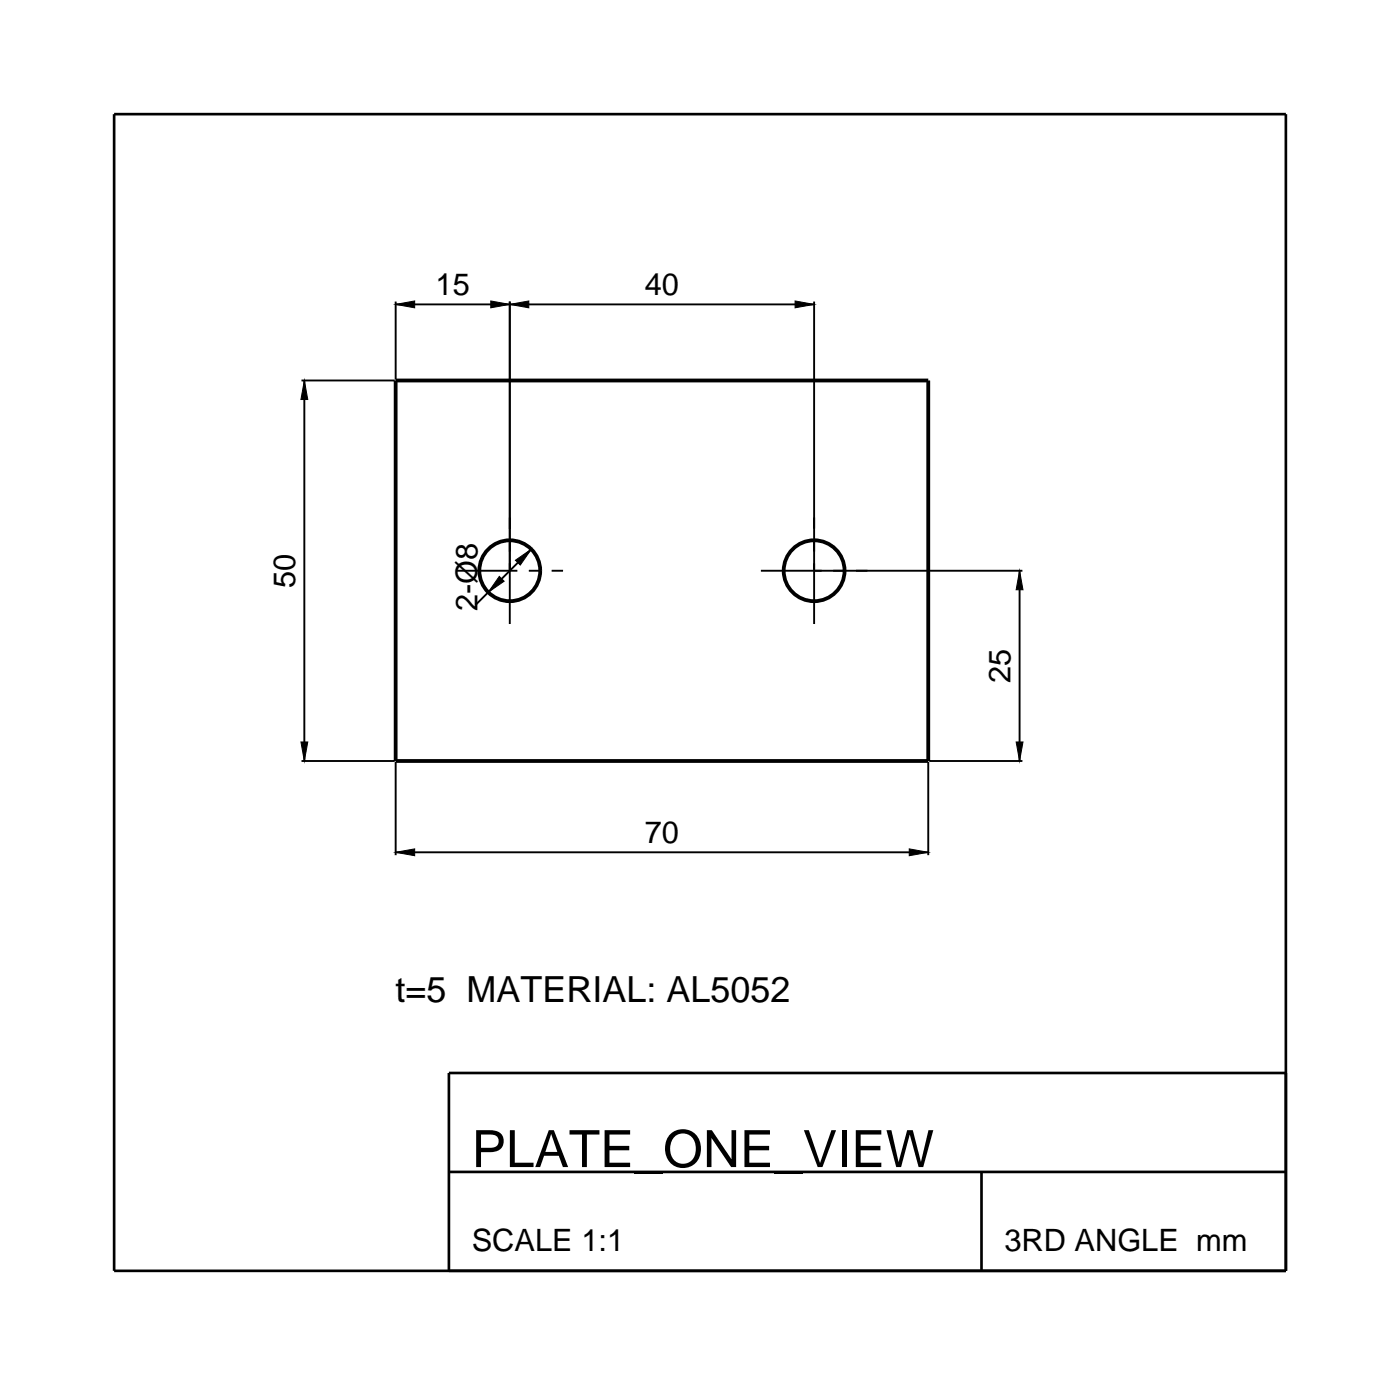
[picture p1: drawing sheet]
<svg xmlns="http://www.w3.org/2000/svg" width="184mm" height="182mm" viewBox="0 0 184 182" stroke-linecap="round" stroke-linejoin="round" font-family="sans-serif">
<g fill="none" stroke="#000" stroke-width=".5">
<path d="M52 50h70v50h-70z"/>
<circle cx="67" cy="75" r="4"/>
<circle cx="107" cy="75" r="4"/>
</g>
<g fill="none" stroke="#000" stroke-width=".25">
<path d="M52 39.6v10.3M67 39.6v42.4M107 39.6v42.4M39.6 50h12.3M40 50v50M52 40h55M60 75h8M69.5 75h1.5M69.8 72.2l-7.3 7.3M72.5 75h1.5M100 75h34.4M134 75v25"/>
<path d="M39.6 100h12.3M52 100.1v12.3M52 112h70M122 100.1v12.3M122.1 100h12.3"/>
</g>
<path d="M40 50l.5 2.5h-.9zM52 40l2.5-.5v.9zM64.5 39.5l2.5 .5-2.5 .4zM67 40l2.5-.5v.9zM104.5 39.5l2.5 .5-2.5 .4zM65.6 75.7l.7 .7-2.1 1.4zM67.7 73.6l2.1-1.4-1.4 2.1zM134 75l.4 2.5h-.9zM39.6 97.5h.9l-.5 2.5zM52 112l2.5-.5v1zM119.5 111.5l2.5 .5-2.5 .5zM133.5 97.5h.9l-.4 2.5z" fill="#000" stroke="#000" stroke-width=".13"/>
<path d="M15 15h154v152h-154zM59 154h110M129 154v13M169 141h-110v26" fill="none" stroke="#000" stroke-width=".35"/>
<text font-size="6.7" x="62" y="153.4">PLATE_ONE_VIEW</text>
<text font-size="4.7" x="52" y="131.7">t=5 MATERIAL: AL5052</text>
<g font-size="4.1">
<text x="57.2" y="38.8">15</text>
<text x="84.7" y="38.8">40</text>
<text x="38.8" y="77.3" transform="rotate(-90 38.8 77.3)">50</text>
<text x="62.7" y="80.3" transform="rotate(-90 62.7 80.3)">2-Ø8</text>
<text x="132.8" y="89.8" transform="rotate(-90 132.8 89.8)">25</text>
<text x="84.7" y="110.8">70</text>
<text x="62" y="164.4">SCALE 1:1</text>
<text x="132" y="164.4">3RD ANGLE mm</text>
</g>
</svg>
